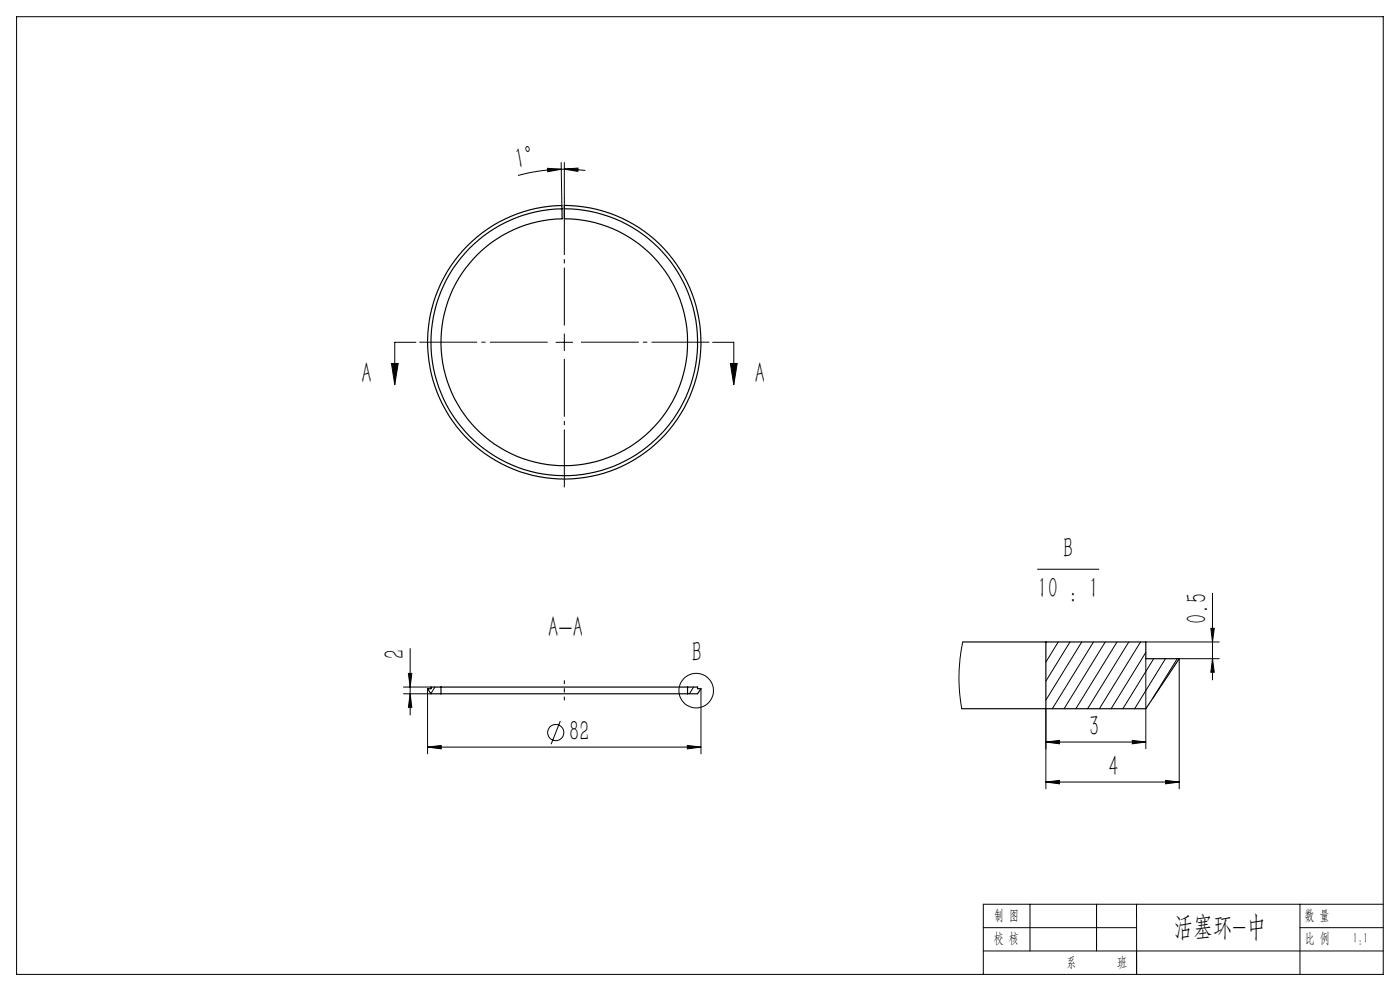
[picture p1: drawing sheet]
<svg xmlns="http://www.w3.org/2000/svg" width="420mm" height="297mm" viewBox="0 0 420 297" stroke-linecap="round" stroke-linejoin="round" font-family="sans-serif">
<path d="M140.2 73.7a41.1 41.1 0 0 1 28.4-12.1v4a37 37 0 0 0-31.3 55.4 37 37 0 0 0 63.7 .9 37 37 0 0 0-29.8-56.3h-1.9v-4a41 41 0 0 1 39.6 51.5 41 41 0 0 1-60 25 41 41 0 0 1-8.7-64.4zM168.6 62.6a40 40 0 0 0-33.9 59.9 40 40 0 0 0 68.8 .9 40 40 0 0 0-32.3-60.8h-1.9M288.8 192.4h25M313.8 192.4h29.9v5h10.1l-10.1 15h-29.9M313.8 192.4v20M132.3 205.9h74M132.3 207.9h74M132.3 205.9h-3v.5h-1l1 1.5h3M132.3 205.9v2M206.3 205.9h3v.5h1l-1 1.5h-3M206.3 205.9v2M288.5 212.4h25.3" fill="none" stroke="#000" stroke-width=".35"/>
<g fill="none" stroke="#000" stroke-width=".3">
<path d="M5 5h410v287h-410zM164.3 50.4l4.1 .3-4.1 .8zM168.3 48.7l.3 12.9M168.4 50.7l-6.6 .6-6.4 1.3M169.3 50.7l4.1-.3v1zM169.3 50.7h-.9M169.3 50.7l6.3 .4M169.3 48.7v10.4M117.4 108.9h2.1l-1.1 6.4zM124.8 102.6h-6.4v12.7M166.8 102.6h5M169.3 100.1v5"/>
<path d="M213.8 102.6h6.3v12.7M219.1 108.9h2.1l-1.1 6.4zM311.3 170.6h18.4M363.7 177.8v26M123 194.4v19.9M288.8 192.4l-.8 4.9-.3 5 .2 5.9 .6 4.2M313.9 192.4l-.1 .3M317.5 192.4l-3.7 6M321 192.4l-7.2 11.7M324.5 192.4l-10.7 17.4M328 192.4l-12.3 20M331.6 192.4l-12.4 20"/>
<path d="M335.1 192.4l-12.3 20M338.6 192.4l-12.3 20M342.2 192.4l-12.4 20M343.7 195.5l-10.4 16.9M343.7 197.4v27M343.7 192.4h22.1M346.1 197.4l-9.2 15M349.6 197.4l-9.2 15M353.2 197.4l-7.3 11.8M363.3 188.3h1l-.6 4.1zM363.7 197.4l.6 4.1h-1zM365.8 197.4h-12v39"/>
<path d="M121 205.9h8.3M121 207.9h8.3M122.5 201.8h1l-.5 4.1zM123 207.9l.5 4.1h-1zM128.3 206.4v19.5M130.5 205.9l-1.2 2M168.1 216.1l-2.8 6.9M208.1 205.9l-1.3 2M210.3 206.4v19.5M313.8 212.4v24M128.3 223.9l4.1-.5v1zM128.3 223.9h82"/>
<path d="M206.2 223.4l4.1 .5-4.1 .5zM313.8 234.4l4.1-.5v1zM313.8 234.4h40M313.8 222.4l4.1-.5v1zM313.8 222.4h29.9M339.7 221.9l4 .5-4 .5zM349.7 233.9l4.1 .5-4.1 .5zM295 278h46M309 271v14M329 271v14M341 271v21M390 278h25"/>
<path d="M390 271v21M415 271h-120v21M295 285h120"/>
<circle cx="166.7" cy="219.5" r="2.42"/>
<circle cx="208.8" cy="207" r="5.2"/>
</g>
<path d="M169.3 97.6v-38.5M164.3 102.6h-38.5M169.3 107.6v38.5M174.3 102.6h38.5" fill="none" stroke="#000" stroke-width=".3" stroke-dasharray="30.5 1.3 1.3 1.3" stroke-dashoffset="13.1" stroke-linecap="butt"/>
<path d="M169.3 209.9v-6" fill="none" stroke="#000" stroke-width=".3" stroke-dasharray="30.5 1.3 1.3 1.3" stroke-dashoffset="29.4" stroke-linecap="butt"/>
<path d="M341 285v7" fill="none" stroke="#0a0605" stroke-width=".3"/>
<g fill="#000">
<path d="M169.3 50.7l4.1-.3v1zM164.3 50.4l4.1 .3-4.1 .8z"/>
<path d="M219.1 108.9h2.1l-1.1 6.4zM117.4 108.9h2.1l-1.1 6.4z"/>
<path d="M122.5 201.8h1l-.5 4.1zM123 207.9l.5 4.1h-1zM363.3 188.3h1l-.6 4.1zM363.7 197.4l.6 4.1h-1z"/>
<path d="M128.3 223.9l4.1-.5v1zM206.2 223.4l4.1 .5-4.1 .5zM313.8 234.4l4.1-.5v1zM349.7 233.9l4.1 .5-4.1 .5z"/>
<path d="M339.7 221.9l4 .5-4 .5zM313.8 222.4l4.1-.5v1z"/>
</g>
<g font-size="8.8">
<text x="155" y="50.7" transform="rotate(-10 155 50.7)">1°</text>
<text x="108.5" y="114.9">A</text>
<text x="226.5" y="114.8">A</text>
<text x="319" y="167.1">B</text>
<text x="311.3" y="179.2">10 : 1</text>
<text x="164.5" y="191">A-A</text>
<text x="362" y="187" transform="rotate(-90 362 187)">0.5</text>
<text x="121.3" y="197.4" transform="rotate(-90 121.3 197.4)">2</text>
<text x="207.5" y="198.5">B</text>
<text x="326.7" y="220.6">3</text>
<text x="170.7" y="222.1">82</text>
<text x="332.6" y="232.6">4</text>
</g>
<text font-size="8.5" x="352" y="280.6">活塞环-中</text>
<g font-size="4.4">
<text x="298.2" y="275.7">制 图</text>
<text x="391.4" y="275.6">数 量</text>
<text x="298.1" y="282.7">校 核</text>
<text x="391.4" y="282.7">比 例</text>
<text x="405.8" y="282.7">1:1</text>
<text x="320" y="289.8">系</text>
<text x="335.1" y="289.8">班</text>
</g>
</svg>
